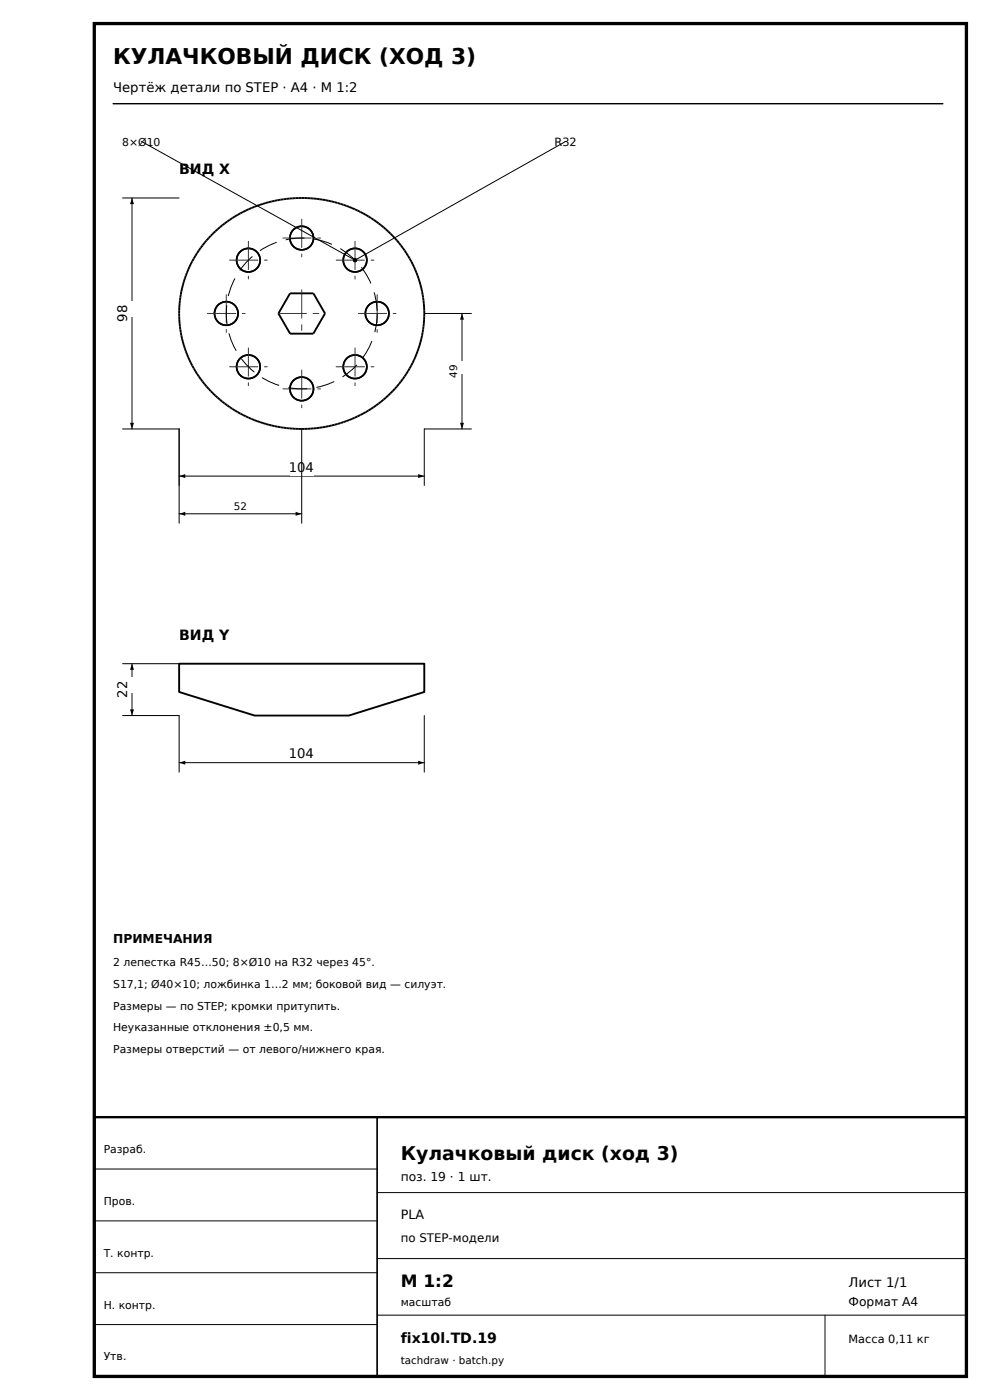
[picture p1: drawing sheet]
<svg xmlns="http://www.w3.org/2000/svg" width="210mm" height="297mm" viewBox="0 0 210 297" stroke-linecap="round" stroke-linejoin="round" font-family="sans-serif">
<path d="M20 5h185v287h-185z" fill="none" stroke="#000" stroke-width=".7" stroke-linecap="butt"/>
<path d="M24 22h176" fill="none" stroke="#000" stroke-width=".3"/>
<path d="M20 237h185v55h-185z" fill="none" stroke="#000" stroke-width=".5"/>
<g fill="none" stroke="#000" stroke-width=".35">
<path d="M80 237v55"/>
<circle cx="52.7" cy="55.2" r="2.5"/>
<circle cx="64" cy="50.5" r="2.5"/>
<circle cx="75.3" cy="55.2" r="2.5"/>
<circle cx="48" cy="66.5" r="2.5"/>
<circle cx="52.7" cy="77.8" r="2.5"/>
<circle cx="75.3" cy="77.8" r="2.5"/>
<circle cx="80" cy="66.5" r="2.5"/>
<circle cx="64" cy="82.5" r="2.5"/>
</g>
<path d="M38 91v12M90 91v12M38 101h52M20 248h60M20 259h60M80 253h125M20 270h60M80 267h125M80 279h125M175 279v13M20 281h60" fill="none" stroke="#000" stroke-width=".21"/>
<path d="M45.2 49.6a27.1 27.1 0 0 1 40.6 3.5 23.8 23.8 0 0 1-9.9 35.2 26.9 26.9 0 0 1-34.8-10.1 23.6 23.6 0 0 1 4.1-28.6zM61.5 62.2h5l2.4 4.3-2.4 4.3h-5l-2.4-4.3zM38 140.8h52v6l-16 5h-20l-16-5z" fill="none" stroke="#000" stroke-width=".4"/>
<path d="M38 101l1.3-.4v.8zM88.7 100.6l1.3 .4-1.3 .4z" fill="#000"/>
<path d="M61.5 97.5h5v3.4h-5z" fill="#fff"/>
<path d="M26 42h12M28 42v49M26 91h12" fill="none" stroke="#000" stroke-width=".21"/>
<path d="M28 42l.4 1.3h-.8zM27.6 89.7h.8l-.4 1.3z" fill="#000"/>
<path d="M25.3 63.9h3.4v3.4h-3.4z" fill="#fff"/>
<path d="M38 151.8v12M90 151.8v12M38 161.8h52" fill="none" stroke="#000" stroke-width=".21"/>
<path d="M38 161.8l1.3-.4v.8zM88.7 161.4l1.3 .4-1.3 .4z" fill="#000"/>
<path d="M61.5 158.3h5v3.4h-5z" fill="#fff"/>
<path d="M26 140.8h12M26 151.8h12M28 140.8v11" fill="none" stroke="#000" stroke-width=".21"/>
<path d="M28 140.8l.4 1.3h-.8zM27.6 150.5h.8l-.4 1.3z" fill="#000"/>
<path d="M25.3 143.7h3.4v3.4h-3.4z" fill="#fff"/>
<g fill="none" stroke="#000" stroke-width=".35">
<circle cx="52.7" cy="55.2" r="2.5"/>
<circle cx="64" cy="50.5" r="2.5"/>
<circle cx="75.3" cy="55.2" r="2.5"/>
<circle cx="48" cy="66.5" r="2.5"/>
<circle cx="52.7" cy="77.8" r="2.5"/>
<circle cx="75.3" cy="77.8" r="2.5"/>
<circle cx="80" cy="66.5" r="2.5"/>
<circle cx="64" cy="82.5" r="2.5"/>
</g>
<g fill="none" stroke="#333" stroke-width=".21" stroke-dasharray="6 1.4 1.2 1.4">
<path d="M48.7 55.2h8M52.7 51.2v8M60 50.5h8M64 46.5v8M71.3 55.2h8M75.3 51.2v8M44 66.5h8M48 62.5v8M48.7 77.8h8M52.7 73.8v8M59 66.5h10M64 78.5v8"/>
<path d="M64 61.5v10M71.3 77.8h8M75.3 73.8v8M76 66.5h8M80 62.5v8M60 82.5h8"/>
</g>
<path d="M80 66.5a16 16 0 0 1-23.5 14.1 16 16 0 0 1-1.4-27.4 16 16 0 0 1 24.8 11.7l.1 1.6" fill="none" stroke="#000" stroke-width=".21" stroke-dasharray="4 2" stroke-linecap="butt"/>
<path d="M38 91v20M64 91v20M38 109h26" fill="none" stroke="#000" stroke-width=".21"/>
<path d="M38 109l1.3-.4v.8zM62.7 108.6l1.3 .4-1.3 .4z" fill="#000"/>
<path d="M49.7 106.1h2.6v2.6h-2.6z" fill="#fff"/>
<path d="M90 66.5h10M98 66.5v24.5M90 91h10" fill="none" stroke="#000" stroke-width=".21"/>
<path d="M98 66.5l.4 1.3h-.8zM97.6 89.7h.8l-.4 1.3z" fill="#000"/>
<path d="M95.7 76.7h2.6v2.7h-2.6z" fill="#fff"/>
<path d="M75.3 55.2l44.7-25.2zM30 30l45.3 25.2z" fill="#000" stroke="#000" stroke-width=".21"/>
<circle cx="75.3" cy="55.2" r=".45" fill="#000"/>
<text font-size="4.6" x="24" y="13.5">КУЛАЧКОВЫЙ ДИСК (ХОД 3)</text>
<text font-size="4" x="85" y="246">Кулачковый диск (ход 3)</text>
<text font-size="3.6" x="85" y="273">М 1:2</text>
<g font-size="3">
<text x="38" y="37">ВИД X</text>
<text x="38" y="135.8">ВИД Y</text>
<text x="85" y="285">fix10l.TD.19</text>
</g>
<g font-size="2.8">
<text x="24" y="19.5">Чертёж детали по STEP · A4 · М 1:2</text>
<text x="27" y="68.3" transform="rotate(-90 27 68.3)">98</text>
<text x="61.3" y="100.1">104</text>
<text x="27" y="148" transform="rotate(-90 27 148)">22</text>
<text x="61.3" y="160.9">104</text>
<text x="180" y="273">Лист 1/1</text>
</g>
<text font-size="2.7" x="85" y="258.5">PLA</text>
<g font-size="2.6">
<text x="24" y="200">ПРИМЕЧАНИЯ</text>
<text x="85" y="250.6">поз. 19 · 1 шт.</text>
<text x="180" y="277">Формат A4</text>
</g>
<text font-size="2.5" x="85" y="263.5">по STEP-модели</text>
<g font-size="2.4">
<text x="117.6" y="30.9">R32</text>
<text x="180" y="285">Масса 0,11 кг</text>
</g>
<g font-size="2.3">
<text x="25.9" y="30.9">8×Ø10</text>
<text x="24" y="205">2 лепестка R45…50; 8×Ø10 на R32 через 45°.</text>
<text x="24" y="209.6">S17,1; Ø40×10; ложбинка 1…2 мм; боковой вид — силуэт.</text>
<text x="24" y="214.2">Размеры — по STEP; кромки притупить.</text>
<text x="24" y="218.8">Неуказанные отклонения ±0,5 мм.</text>
<text x="24" y="223.4">Размеры отверстий — от левого/нижнего края.</text>
<text x="22" y="244.6">Разраб.</text>
<text x="22" y="255.6">Пров.</text>
<text x="22" y="266.6">Т. контр.</text>
<text x="22" y="277.6">Н. контр.</text>
<text x="85" y="277">масштаб</text>
<text x="22" y="288.6">Утв.</text>
</g>
<g font-size="2.2">
<text x="97" y="80.1" transform="rotate(-90 97 80.1)">49</text>
<text x="49.6" y="108.1">52</text>
<text x="85" y="289.3">tachdraw · batch.py</text>
</g>
</svg>
